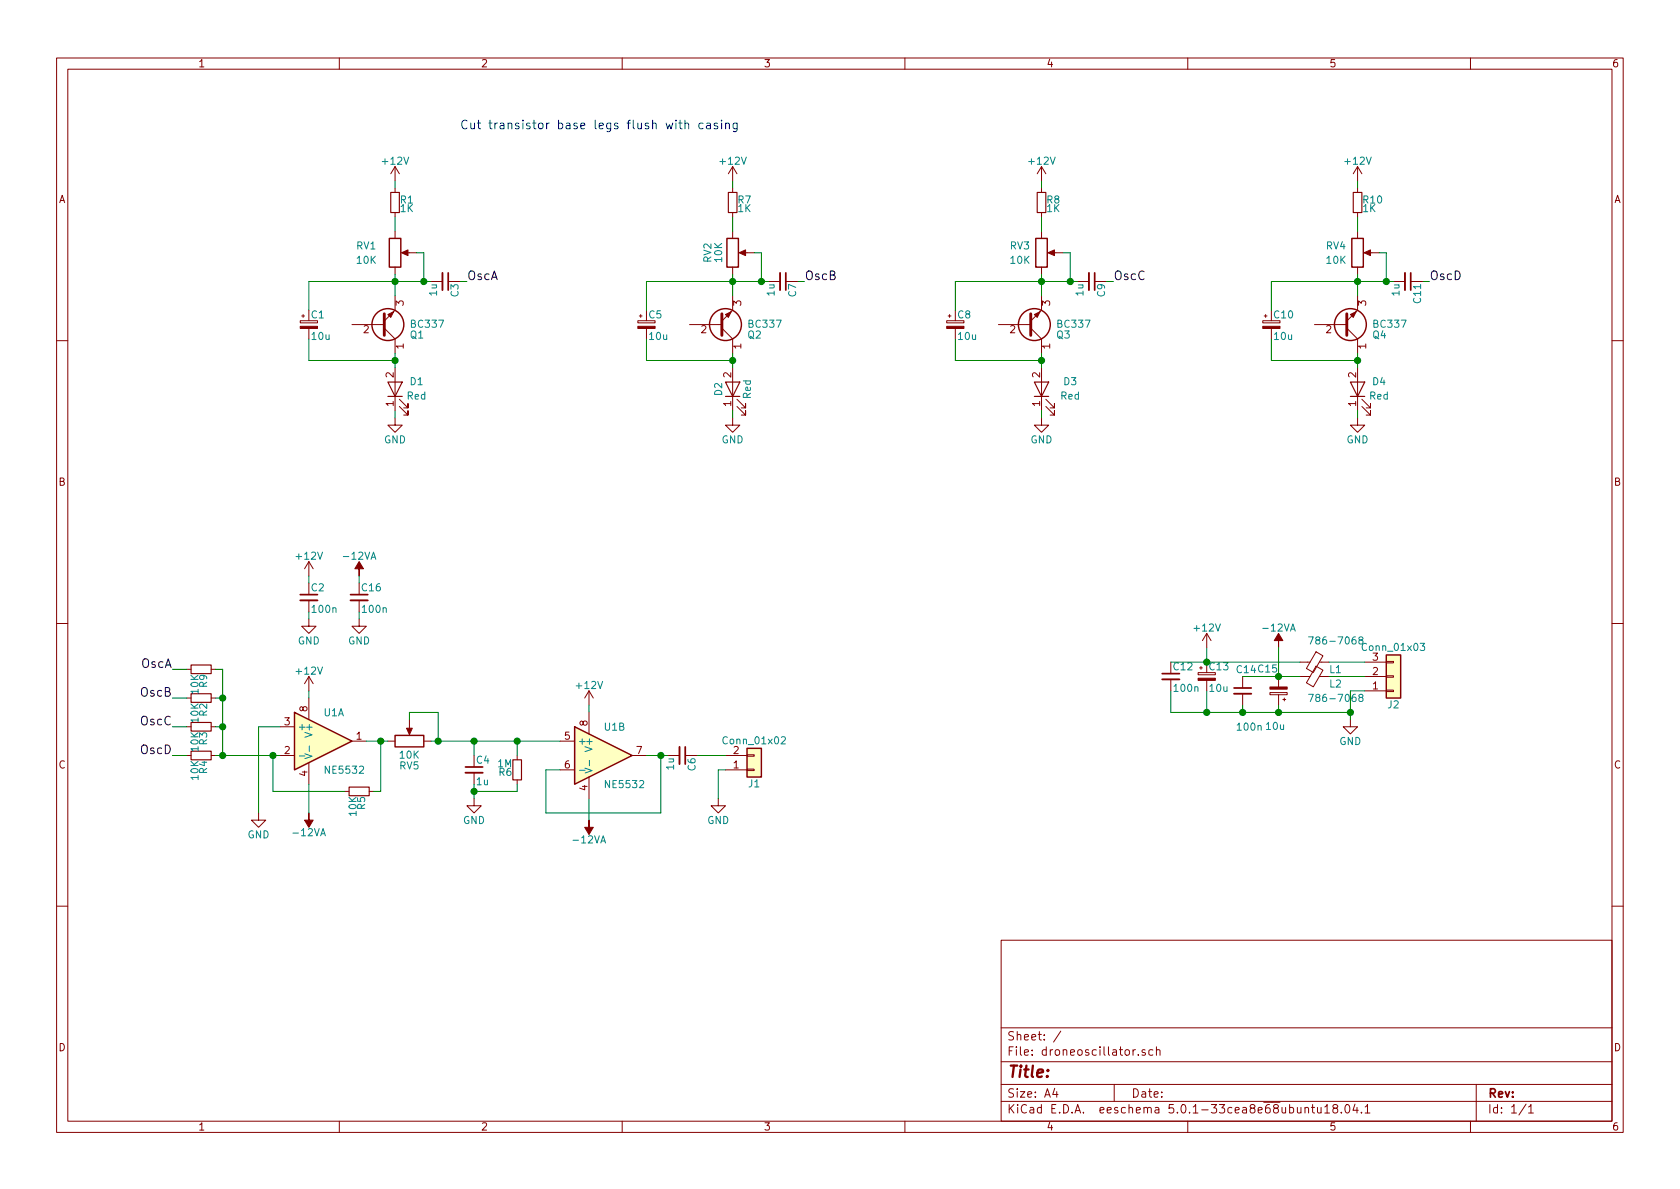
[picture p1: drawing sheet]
EESchema Schematic File Version 4
LIBS:droneoscillator-cache
EELAYER 26 0
EELAYER END
$Descr A4 11693 8268
encoding utf-8
Sheet 1 1
Title ""
Date ""
Rev ""
Comp ""
Comment1 ""
Comment2 ""
Comment3 ""
Comment4 ""
$EndDescr
$Comp
L droneoscillator-rescue:BC337 Q1
U 1 1
P 2650 2250
F 0 "Q1" H 2850 2325 50  0000 L CNN
F 1 "BC337" H 2850 2250 50  0000 L CNN
F 2 "TO_SOT_Packages_THT:TO-92_Inline_Wide" H 2850 2175 50  0001 L CIN
F 3 "" H 2650 2250 50  0001 L CNN
	1    2650 2250
	1    0    0    1   
$EndComp
Text Notes 3200 900  0    60   ~ 0
Cut transistor base legs flush with casing
$Comp
L droneoscillator-rescue:R_Small R1
U 1 1
P 2750 1400
F 0 "R1" H 2780 1420 50  0000 L CNN
F 1 "1K" H 2780 1360 50  0000 L CNN
F 2 "Resistors_THT:R_Axial_DIN0204_L3.6mm_D1.6mm_P7.62mm_Horizontal" H 2750 1400 50  0001 C CNN
F 3 "" H 2750 1400 50  0001 C CNN
	1    2750 1400
	1    0    0    -1  
$EndComp
$Comp
L droneoscillator-rescue:POT RV1
U 1 1
P 2750 1750
F 0 "RV1" H 2550 1800 50  0000 C CNN
F 1 "10K" H 2550 1700 50  0000 C CNN
F 2 "Potentiometers:Potentiometer_Alps_RK097_Single_Vertical" H 2750 1750 50  0001 C CNN
F 3 "" H 2750 1750 50  0001 C CNN
	1    2750 1750
	1    0    0    -1  
$EndComp
$Comp
L droneoscillator-rescue:+12V #PWR01
U 1 1
P 2750 1250
F 0 "#PWR01" H 2750 1100 50  0001 C CNN
F 1 "+12V" H 2750 1390 50  0000 C CNN
F 2 "" H 2750 1250 50  0001 C CNN
F 3 "" H 2750 1250 50  0001 C CNN
	1    2750 1250
	1    0    0    -1  
$EndComp
$Comp
L droneoscillator-rescue:LED D1
U 1 1
P 2750 2700
F 0 "D1" V 2800 2550 50  0000 C CNN
F 1 "Red" V 2700 2550 50  0000 C CNN
F 2 "LEDs:LED_D5.0mm_Horizontal_O1.27mm_Z3.0mm" H 2750 2700 50  0001 C CNN
F 3 "" H 2750 2700 50  0001 C CNN
	1    2750 2700
	0    -1   -1   0   
$EndComp
$Comp
L droneoscillator-rescue:GND #PWR02
U 1 1
P 2750 2900
F 0 "#PWR02" H 2750 2650 50  0001 C CNN
F 1 "GND" H 2750 2750 50  0000 C CNN
F 2 "" H 2750 2900 50  0001 C CNN
F 3 "" H 2750 2900 50  0001 C CNN
	1    2750 2900
	1    0    0    -1  
$EndComp
$Comp
L droneoscillator-rescue:CP_Small C1
U 1 1
P 2150 2250
F 0 "C1" H 2160 2320 50  0000 L CNN
F 1 "10u" H 2160 2170 50  0000 L CNN
F 2 "Capacitors_THT:CP_Radial_D5.0mm_P2.50mm" H 2150 2250 50  0001 C CNN
F 3 "" H 2150 2250 50  0001 C CNN
	1    2150 2250
	1    0    0    -1  
$EndComp
$Comp
L droneoscillator-rescue:BC337 Q2
U 1 1
P 5000 2250
F 0 "Q2" H 5200 2325 50  0000 L CNN
F 1 "BC337" H 5200 2250 50  0000 L CNN
F 2 "TO_SOT_Packages_THT:TO-92_Inline_Wide" H 5200 2175 50  0001 L CIN
F 3 "" H 5000 2250 50  0001 L CNN
	1    5000 2250
	1    0    0    1   
$EndComp
$Comp
L droneoscillator-rescue:R_Small R7
U 1 1
P 5100 1400
F 0 "R7" H 5130 1420 50  0000 L CNN
F 1 "1K" H 5130 1360 50  0000 L CNN
F 2 "Resistors_THT:R_Axial_DIN0204_L3.6mm_D1.6mm_P7.62mm_Horizontal" H 5100 1400 50  0001 C CNN
F 3 "" H 5100 1400 50  0001 C CNN
	1    5100 1400
	1    0    0    -1  
$EndComp
$Comp
L droneoscillator-rescue:POT RV3
U 1 1
P 7250 1750
F 0 "RV3" H 7100 1800 50  0000 C CNN
F 1 "10K" H 7100 1700 50  0000 C CNN
F 2 "Potentiometers:Potentiometer_Alps_RK097_Single_Vertical" H 7250 1750 50  0001 C CNN
F 3 "" H 7250 1750 50  0001 C CNN
	1    7250 1750
	1    0    0    -1  
$EndComp
$Comp
L droneoscillator-rescue:+12V #PWR03
U 1 1
P 5100 1250
F 0 "#PWR03" H 5100 1100 50  0001 C CNN
F 1 "+12V" H 5100 1390 50  0000 C CNN
F 2 "" H 5100 1250 50  0001 C CNN
F 3 "" H 5100 1250 50  0001 C CNN
	1    5100 1250
	1    0    0    -1  
$EndComp
$Comp
L droneoscillator-rescue:LED D2
U 1 1
P 5100 2700
F 0 "D2" H 5100 2800 50  0000 C CNN
F 1 "Red" H 5100 2600 50  0000 C CNN
F 2 "LEDs:LED_D5.0mm_Horizontal_O1.27mm_Z3.0mm" H 5100 2700 50  0001 C CNN
F 3 "" H 5100 2700 50  0001 C CNN
	1    5100 2700
	0    -1   -1   0   
$EndComp
$Comp
L droneoscillator-rescue:GND #PWR04
U 1 1
P 5100 2900
F 0 "#PWR04" H 5100 2650 50  0001 C CNN
F 1 "GND" H 5100 2750 50  0000 C CNN
F 2 "" H 5100 2900 50  0001 C CNN
F 3 "" H 5100 2900 50  0001 C CNN
	1    5100 2900
	1    0    0    -1  
$EndComp
$Comp
L droneoscillator-rescue:CP_Small C5
U 1 1
P 4500 2250
F 0 "C5" H 4510 2320 50  0000 L CNN
F 1 "10u" H 4510 2170 50  0000 L CNN
F 2 "Capacitors_THT:CP_Radial_D5.0mm_P2.50mm" H 4500 2250 50  0001 C CNN
F 3 "" H 4500 2250 50  0001 C CNN
	1    4500 2250
	1    0    0    -1  
$EndComp
$Comp
L droneoscillator-rescue:BC337 Q3
U 1 1
P 7150 2250
F 0 "Q3" H 7350 2325 50  0000 L CNN
F 1 "BC337" H 7350 2250 50  0000 L CNN
F 2 "TO_SOT_Packages_THT:TO-92_Inline_Wide" H 7350 2175 50  0001 L CIN
F 3 "" H 7150 2250 50  0001 L CNN
	1    7150 2250
	1    0    0    1   
$EndComp
$Comp
L droneoscillator-rescue:R_Small R8
U 1 1
P 7250 1400
F 0 "R8" H 7280 1420 50  0000 L CNN
F 1 "1K" H 7280 1360 50  0000 L CNN
F 2 "Resistors_THT:R_Axial_DIN0204_L3.6mm_D1.6mm_P7.62mm_Horizontal" H 7250 1400 50  0001 C CNN
F 3 "" H 7250 1400 50  0001 C CNN
	1    7250 1400
	1    0    0    -1  
$EndComp
$Comp
L droneoscillator-rescue:POT RV4
U 1 1
P 9450 1750
F 0 "RV4" H 9300 1800 50  0000 C CNN
F 1 "10K" H 9300 1700 50  0000 C CNN
F 2 "Potentiometers:Potentiometer_Alps_RK097_Single_Vertical" H 9450 1750 50  0001 C CNN
F 3 "" H 9450 1750 50  0001 C CNN
	1    9450 1750
	1    0    0    -1  
$EndComp
$Comp
L droneoscillator-rescue:+12V #PWR05
U 1 1
P 7250 1250
F 0 "#PWR05" H 7250 1100 50  0001 C CNN
F 1 "+12V" H 7250 1390 50  0000 C CNN
F 2 "" H 7250 1250 50  0001 C CNN
F 3 "" H 7250 1250 50  0001 C CNN
	1    7250 1250
	1    0    0    -1  
$EndComp
$Comp
L droneoscillator-rescue:LED D3
U 1 1
P 7250 2700
F 0 "D3" V 7300 2500 50  0000 C CNN
F 1 "Red" V 7200 2500 50  0000 C CNN
F 2 "LEDs:LED_D5.0mm_Horizontal_O1.27mm_Z3.0mm" H 7250 2700 50  0001 C CNN
F 3 "" H 7250 2700 50  0001 C CNN
	1    7250 2700
	0    -1   -1   0   
$EndComp
$Comp
L droneoscillator-rescue:GND #PWR06
U 1 1
P 7250 2900
F 0 "#PWR06" H 7250 2650 50  0001 C CNN
F 1 "GND" H 7250 2750 50  0000 C CNN
F 2 "" H 7250 2900 50  0001 C CNN
F 3 "" H 7250 2900 50  0001 C CNN
	1    7250 2900
	1    0    0    -1  
$EndComp
$Comp
L droneoscillator-rescue:CP_Small C8
U 1 1
P 6650 2250
F 0 "C8" H 6660 2320 50  0000 L CNN
F 1 "10u" H 6660 2170 50  0000 L CNN
F 2 "Capacitors_THT:CP_Radial_D5.0mm_P2.50mm" H 6650 2250 50  0001 C CNN
F 3 "" H 6650 2250 50  0001 C CNN
	1    6650 2250
	1    0    0    -1  
$EndComp
Text Label 3250 1950 0    60   ~ 0
OscA
Text Label 5600 1950 0    60   ~ 0
OscB
Text Label 7750 1950 0    60   ~ 0
OscC
$Comp
L droneoscillator-rescue:NE5532 U1
U 1 1
P 2250 5150
F 0 "U1" H 2250 5350 50  0000 L CNN
F 1 "NE5532" H 2250 4950 50  0000 L CNN
F 2 "Housings_DIP:DIP-8_W7.62mm_LongPads" H 2250 5150 50  0001 C CNN
F 3 "" H 2250 5150 50  0001 C CNN
	1    2250 5150
	1    0    0    -1  
$EndComp
$Comp
L droneoscillator-rescue:+12V #PWR07
U 1 1
P 2150 4800
F 0 "#PWR07" H 2150 4650 50  0001 C CNN
F 1 "+12V" H 2150 4940 50  0000 C CNN
F 2 "" H 2150 4800 50  0001 C CNN
F 3 "" H 2150 4800 50  0001 C CNN
	1    2150 4800
	1    0    0    -1  
$EndComp
$Comp
L droneoscillator-rescue:C_Small C2
U 1 1
P 2150 4150
F 0 "C2" H 2160 4220 50  0000 L CNN
F 1 "100n" H 2160 4070 50  0000 L CNN
F 2 "Capacitors_THT:C_Disc_D4.3mm_W1.9mm_P5.00mm" H 2150 4150 50  0001 C CNN
F 3 "" H 2150 4150 50  0001 C CNN
	1    2150 4150
	1    0    0    -1  
$EndComp
$Comp
L droneoscillator-rescue:+12V #PWR08
U 1 1
P 2150 4000
F 0 "#PWR08" H 2150 3850 50  0001 C CNN
F 1 "+12V" H 2150 4140 50  0000 C CNN
F 2 "" H 2150 4000 50  0001 C CNN
F 3 "" H 2150 4000 50  0001 C CNN
	1    2150 4000
	1    0    0    -1  
$EndComp
$Comp
L droneoscillator-rescue:GND #PWR09
U 1 1
P 2150 4300
F 0 "#PWR09" H 2150 4050 50  0001 C CNN
F 1 "GND" H 2150 4150 50  0000 C CNN
F 2 "" H 2150 4300 50  0001 C CNN
F 3 "" H 2150 4300 50  0001 C CNN
	1    2150 4300
	1    0    0    -1  
$EndComp
$Comp
L droneoscillator-rescue:R_Small R4
U 1 1
P 1400 5250
F 0 "R4" H 1430 5270 50  0000 L CNN
F 1 "10K" H 1430 5210 50  0000 L CNN
F 2 "Resistors_THT:R_Axial_DIN0204_L3.6mm_D1.6mm_P7.62mm_Horizontal" H 1400 5250 50  0001 C CNN
F 3 "" H 1400 5250 50  0001 C CNN
	1    1400 5250
	0    1    1    0   
$EndComp
$Comp
L droneoscillator-rescue:R_Small R2
U 1 1
P 1400 4850
F 0 "R2" H 1430 4870 50  0000 L CNN
F 1 "10K" H 1430 4810 50  0000 L CNN
F 2 "Resistors_THT:R_Axial_DIN0204_L3.6mm_D1.6mm_P7.62mm_Horizontal" H 1400 4850 50  0001 C CNN
F 3 "" H 1400 4850 50  0001 C CNN
	1    1400 4850
	0    1    1    0   
$EndComp
$Comp
L droneoscillator-rescue:R_Small R3
U 1 1
P 1400 5050
F 0 "R3" H 1430 5070 50  0000 L CNN
F 1 "10K" H 1430 5010 50  0000 L CNN
F 2 "Resistors_THT:R_Axial_DIN0204_L3.6mm_D1.6mm_P7.62mm_Horizontal" H 1400 5050 50  0001 C CNN
F 3 "" H 1400 5050 50  0001 C CNN
	1    1400 5050
	0    1    1    0   
$EndComp
$Comp
L droneoscillator-rescue:GND #PWR010
U 1 1
P 1800 5650
F 0 "#PWR010" H 1800 5400 50  0001 C CNN
F 1 "GND" H 1800 5500 50  0000 C CNN
F 2 "" H 1800 5650 50  0001 C CNN
F 3 "" H 1800 5650 50  0001 C CNN
	1    1800 5650
	1    0    0    -1  
$EndComp
$Comp
L droneoscillator-rescue:-12VA #PWR011
U 1 1
P 2150 5650
F 0 "#PWR011" H 2150 5500 50  0001 C CNN
F 1 "-12VA" H 2150 5790 50  0000 C CNN
F 2 "" H 2150 5650 50  0001 C CNN
F 3 "" H 2150 5650 50  0001 C CNN
	1    2150 5650
	-1   0    0    1   
$EndComp
$Comp
L droneoscillator-rescue:R_Small R5
U 1 1
P 2500 5500
F 0 "R5" H 2530 5520 50  0000 L CNN
F 1 "10K" H 2530 5460 50  0000 L CNN
F 2 "Resistors_THT:R_Axial_DIN0204_L3.6mm_D1.6mm_P7.62mm_Horizontal" H 2500 5500 50  0001 C CNN
F 3 "" H 2500 5500 50  0001 C CNN
	1    2500 5500
	0    1    1    0   
$EndComp
Text Label 1200 5050 2    60   ~ 0
OscC
Text Label 1200 4850 2    60   ~ 0
OscB
Text Label 1200 4650 2    60   ~ 0
OscA
$Comp
L droneoscillator-rescue:POT RV2
U 1 1
P 5100 1750
F 0 "RV2" V 4925 1750 50  0000 C CNN
F 1 "10K" V 5000 1750 50  0000 C CNN
F 2 "Potentiometers:Potentiometer_Alps_RK097_Single_Vertical" H 5100 1750 50  0001 C CNN
F 3 "" H 5100 1750 50  0001 C CNN
	1    5100 1750
	1    0    0    -1  
$EndComp
$Comp
L droneoscillator-rescue:GND #PWR012
U 1 1
P 3300 5550
F 0 "#PWR012" H 3300 5300 50  0001 C CNN
F 1 "GND" H 3300 5400 50  0000 C CNN
F 2 "" H 3300 5550 50  0001 C CNN
F 3 "" H 3300 5550 50  0001 C CNN
	1    3300 5550
	1    0    0    -1  
$EndComp
$Comp
L droneoscillator-rescue:NE5532 U1
U 2 1
P 4200 5250
F 0 "U1" H 4200 5450 50  0000 L CNN
F 1 "NE5532" H 4200 5050 50  0000 L CNN
F 2 "Housings_DIP:DIP-8_W7.62mm_LongPads" H 4200 5250 50  0001 C CNN
F 3 "" H 4200 5250 50  0001 C CNN
	2    4200 5250
	1    0    0    -1  
$EndComp
$Comp
L droneoscillator-rescue:R_Small R6
U 1 1
P 3600 5350
F 0 "R6" H 3630 5370 50  0000 L CNN
F 1 "1M" H 3630 5310 50  0000 L CNN
F 2 "Resistors_THT:R_Axial_DIN0204_L3.6mm_D1.6mm_P7.62mm_Horizontal" H 3600 5350 50  0001 C CNN
F 3 "" H 3600 5350 50  0001 C CNN
	1    3600 5350
	-1   0    0    1   
$EndComp
$Comp
L droneoscillator-rescue:+12V #PWR013
U 1 1
P 4100 4900
F 0 "#PWR013" H 4100 4750 50  0001 C CNN
F 1 "+12V" H 4100 5040 50  0000 C CNN
F 2 "" H 4100 4900 50  0001 C CNN
F 3 "" H 4100 4900 50  0001 C CNN
	1    4100 4900
	1    0    0    -1  
$EndComp
$Comp
L droneoscillator-rescue:-12VA #PWR014
U 1 1
P 4100 5700
F 0 "#PWR014" H 4100 5550 50  0001 C CNN
F 1 "-12VA" H 4100 5840 50  0000 C CNN
F 2 "" H 4100 5700 50  0001 C CNN
F 3 "" H 4100 5700 50  0001 C CNN
	1    4100 5700
	-1   0    0    1   
$EndComp
$Comp
L droneoscillator-rescue:Conn_01x02 J1
U 1 1
P 5250 5350
F 0 "J1" H 5250 5450 50  0000 C CNN
F 1 "Conn_01x02" H 5250 5150 50  0000 C CNN
F 2 "Connectors_JST:JST_XH_B02B-XH-A_02x2.50mm_Straight" H 5250 5350 50  0001 C CNN
F 3 "" H 5250 5350 50  0001 C CNN
	1    5250 5350
	1    0    0    1   
$EndComp
$Comp
L droneoscillator-rescue:GND #PWR015
U 1 1
P 5000 5550
F 0 "#PWR015" H 5000 5300 50  0001 C CNN
F 1 "GND" H 5000 5400 50  0000 C CNN
F 2 "" H 5000 5550 50  0001 C CNN
F 3 "" H 5000 5550 50  0001 C CNN
	1    5000 5550
	1    0    0    -1  
$EndComp
$Comp
L droneoscillator-rescue:C_Small C4
U 1 1
P 3300 5350
F 0 "C4" H 3310 5420 50  0000 L CNN
F 1 "1u" H 3310 5270 50  0000 L CNN
F 2 "Capacitors_THT:C_Disc_D4.3mm_W1.9mm_P5.00mm" H 3300 5350 50  0001 C CNN
F 3 "" H 3300 5350 50  0001 C CNN
	1    3300 5350
	1    0    0    -1  
$EndComp
$Comp
L droneoscillator-rescue:BC337 Q4
U 1 1
P 9350 2250
F 0 "Q4" H 9550 2325 50  0000 L CNN
F 1 "BC337" H 9550 2250 50  0000 L CNN
F 2 "TO_SOT_Packages_THT:TO-92_Inline_Wide" H 9550 2175 50  0001 L CIN
F 3 "" H 9350 2250 50  0001 L CNN
	1    9350 2250
	1    0    0    1   
$EndComp
$Comp
L droneoscillator-rescue:R_Small R10
U 1 1
P 9450 1400
F 0 "R10" H 9480 1420 50  0000 L CNN
F 1 "1K" H 9480 1360 50  0000 L CNN
F 2 "Resistors_THT:R_Axial_DIN0204_L3.6mm_D1.6mm_P7.62mm_Horizontal" H 9450 1400 50  0001 C CNN
F 3 "" H 9450 1400 50  0001 C CNN
	1    9450 1400
	1    0    0    -1  
$EndComp
$Comp
L droneoscillator-rescue:POT RV5
U 1 1
P 2850 5150
F 0 "RV5" V 2675 5150 50  0000 C CNN
F 1 "10K" V 2750 5150 50  0000 C CNN
F 2 "Potentiometers:Potentiometer_Alps_RK097_Single_Vertical" H 2850 5150 50  0001 C CNN
F 3 "" H 2850 5150 50  0001 C CNN
	1    2850 5150
	0    -1   -1   0   
$EndComp
$Comp
L droneoscillator-rescue:+12V #PWR016
U 1 1
P 9450 1250
F 0 "#PWR016" H 9450 1100 50  0001 C CNN
F 1 "+12V" H 9450 1390 50  0000 C CNN
F 2 "" H 9450 1250 50  0001 C CNN
F 3 "" H 9450 1250 50  0001 C CNN
	1    9450 1250
	1    0    0    -1  
$EndComp
$Comp
L droneoscillator-rescue:LED D4
U 1 1
P 9450 2700
F 0 "D4" V 9500 2550 50  0000 C CNN
F 1 "Red" V 9400 2550 50  0000 C CNN
F 2 "LEDs:LED_D5.0mm_Horizontal_O1.27mm_Z3.0mm" H 9450 2700 50  0001 C CNN
F 3 "" H 9450 2700 50  0001 C CNN
	1    9450 2700
	0    -1   -1   0   
$EndComp
$Comp
L droneoscillator-rescue:GND #PWR017
U 1 1
P 9450 2900
F 0 "#PWR017" H 9450 2650 50  0001 C CNN
F 1 "GND" H 9450 2750 50  0000 C CNN
F 2 "" H 9450 2900 50  0001 C CNN
F 3 "" H 9450 2900 50  0001 C CNN
	1    9450 2900
	1    0    0    -1  
$EndComp
$Comp
L droneoscillator-rescue:CP_Small C10
U 1 1
P 8850 2250
F 0 "C10" H 8860 2320 50  0000 L CNN
F 1 "10u" H 8860 2170 50  0000 L CNN
F 2 "Capacitors_THT:CP_Radial_D5.0mm_P2.50mm" H 8850 2250 50  0001 C CNN
F 3 "" H 8850 2250 50  0001 C CNN
	1    8850 2250
	1    0    0    -1  
$EndComp
Text Label 9950 1950 0    60   ~ 0
OscD
$Comp
L droneoscillator-rescue:R_Small R9
U 1 1
P 1400 4650
F 0 "R9" H 1430 4670 50  0000 L CNN
F 1 "10K" H 1430 4610 50  0000 L CNN
F 2 "Resistors_THT:R_Axial_DIN0204_L3.6mm_D1.6mm_P7.62mm_Horizontal" H 1400 4650 50  0001 C CNN
F 3 "" H 1400 4650 50  0001 C CNN
	1    1400 4650
	0    1    1    0   
$EndComp
Text Label 1200 5250 2    60   ~ 0
OscD
$Comp
L droneoscillator-rescue:Conn_01x03 J2
U 1 1
P 9700 4700
F 0 "J2" H 9700 4900 50  0000 C CNN
F 1 "Conn_01x03" H 9700 4500 50  0000 C CNN
F 2 "Connectors_JST:JST_XH_B03B-XH-A_03x2.50mm_Straight" H 9700 4700 50  0001 C CNN
F 3 "" H 9700 4700 50  0001 C CNN
	1    9700 4700
	1    0    0    1   
$EndComp
$Comp
L droneoscillator-rescue:GND #PWR018
U 1 1
P 9400 5000
F 0 "#PWR018" H 9400 4750 50  0001 C CNN
F 1 "GND" H 9400 4850 50  0000 C CNN
F 2 "" H 9400 5000 50  0001 C CNN
F 3 "" H 9400 5000 50  0001 C CNN
	1    9400 5000
	1    0    0    -1  
$EndComp
$Comp
L droneoscillator-rescue:Ferrite_Bead_Small L1
U 1 1
P 9150 4600
F 0 "L1" V 9200 4700 50  0000 L CNN
F 1 "786-7068" V 9000 4550 50  0000 L CNN
F 2 "Inductors_SMD:L_0805_HandSoldering" V 9080 4600 50  0001 C CNN
F 3 "" H 9150 4600 50  0001 C CNN
	1    9150 4600
	0    1    1    0   
$EndComp
$Comp
L droneoscillator-rescue:Ferrite_Bead_Small L2
U 1 1
P 9150 4700
F 0 "L2" V 9200 4800 50  0000 L CNN
F 1 "786-7068" V 9300 4650 50  0000 L CNN
F 2 "Inductors_SMD:L_0805_HandSoldering" V 9080 4700 50  0001 C CNN
F 3 "" H 9150 4700 50  0001 C CNN
	1    9150 4700
	0    1    1    0   
$EndComp
$Comp
L droneoscillator-rescue:CP_Small C13
U 1 1
P 8400 4700
F 0 "C13" H 8410 4770 50  0000 L CNN
F 1 "10u" H 8410 4620 50  0000 L CNN
F 2 "Capacitors_THT:CP_Radial_D5.0mm_P2.50mm" H 8400 4700 50  0001 C CNN
F 3 "" H 8400 4700 50  0001 C CNN
	1    8400 4700
	1    0    0    -1  
$EndComp
$Comp
L droneoscillator-rescue:CP_Small C15
U 1 1
P 8900 4800
F 0 "C15" H 8900 4650 50  0000 L CNN
F 1 "10u" H 8850 5050 50  0000 L CNN
F 2 "Capacitors_THT:CP_Radial_D5.0mm_P2.50mm" H 8900 4800 50  0001 C CNN
F 3 "" H 8900 4800 50  0001 C CNN
	1    8900 4800
	-1   0    0    1   
$EndComp
$Comp
L droneoscillator-rescue:C_Small C14
U 1 1
P 8650 4800
F 0 "C14" H 8600 4950 50  0000 L CNN
F 1 "100n" H 8600 4550 50  0000 L CNN
F 2 "Capacitors_THT:C_Disc_D4.3mm_W1.9mm_P5.00mm" H 8650 4800 50  0001 C CNN
F 3 "" H 8650 4800 50  0001 C CNN
	1    8650 4800
	1    0    0    -1  
$EndComp
$Comp
L droneoscillator-rescue:C_Small C12
U 1 1
P 8150 4700
F 0 "C12" H 8160 4770 50  0000 L CNN
F 1 "100n" H 8160 4620 50  0000 L CNN
F 2 "Capacitors_THT:C_Disc_D4.3mm_W1.9mm_P5.00mm" H 8150 4700 50  0001 C CNN
F 3 "" H 8150 4700 50  0001 C CNN
	1    8150 4700
	1    0    0    -1  
$EndComp
$Comp
L droneoscillator-rescue:+12V #PWR019
U 1 1
P 8400 4500
F 0 "#PWR019" H 8400 4350 50  0001 C CNN
F 1 "+12V" H 8400 4640 50  0000 C CNN
F 2 "" H 8400 4500 50  0001 C CNN
F 3 "" H 8400 4500 50  0001 C CNN
	1    8400 4500
	1    0    0    -1  
$EndComp
$Comp
L droneoscillator-rescue:-12VA #PWR020
U 1 1
P 8900 4500
F 0 "#PWR020" H 8900 4350 50  0001 C CNN
F 1 "-12VA" H 8900 4640 50  0000 C CNN
F 2 "" H 8900 4500 50  0001 C CNN
F 3 "" H 8900 4500 50  0001 C CNN
	1    8900 4500
	1    0    0    -1  
$EndComp
Wire Wire Line
	2750 1600 2750 1500
Wire Wire Line
	2750 1900 2750 1950
Wire Wire Line
	2150 1950 2750 1950
Wire Wire Line
	2950 1950 2950 1750
Wire Wire Line
	2950 1750 2900 1750
Connection ~ 2750 1950
Wire Wire Line
	2750 1300 2750 1250
Wire Wire Line
	2750 2450 2750 2500
Wire Wire Line
	2750 2900 2750 2850
Wire Wire Line
	2150 2150 2150 1950
Wire Wire Line
	2150 2350 2150 2500
Wire Wire Line
	2150 2500 2750 2500
Connection ~ 2750 2500
Wire Wire Line
	5100 1600 5100 1500
Wire Wire Line
	5100 1900 5100 1950
Wire Wire Line
	4500 1950 5100 1950
Wire Wire Line
	5300 1950 5300 1750
Wire Wire Line
	5300 1750 5250 1750
Connection ~ 5100 1950
Wire Wire Line
	5100 1300 5100 1250
Wire Wire Line
	5100 2450 5100 2500
Wire Wire Line
	5100 2900 5100 2850
Wire Wire Line
	4500 2150 4500 1950
Wire Wire Line
	4500 2350 4500 2500
Wire Wire Line
	4500 2500 5100 2500
Connection ~ 5100 2500
Wire Wire Line
	7250 1600 7250 1500
Wire Wire Line
	7250 1900 7250 1950
Wire Wire Line
	6650 1950 7250 1950
Wire Wire Line
	7450 1950 7450 1750
Wire Wire Line
	7450 1750 7400 1750
Connection ~ 7250 1950
Wire Wire Line
	7250 1300 7250 1250
Wire Wire Line
	7250 2450 7250 2500
Wire Wire Line
	7250 2900 7250 2850
Wire Wire Line
	6650 2150 6650 1950
Wire Wire Line
	6650 2350 6650 2500
Wire Wire Line
	6650 2500 7250 2500
Connection ~ 7250 2500
Connection ~ 5300 1950
Connection ~ 2950 1950
Connection ~ 7450 1950
Wire Wire Line
	3250 1950 3200 1950
Wire Wire Line
	5600 1950 5550 1950
Wire Wire Line
	7700 1950 7750 1950
Wire Wire Line
	2150 5650 2150 5450
Wire Wire Line
	2150 4800 2150 4850
Wire Wire Line
	2150 4000 2150 4050
Wire Wire Line
	2150 4250 2150 4300
Wire Wire Line
	1500 5250 1550 5250
Wire Wire Line
	1500 4850 1550 4850
Wire Wire Line
	1550 4650 1550 4850
Connection ~ 1550 5250
Wire Wire Line
	1550 5050 1500 5050
Connection ~ 1550 5050
Wire Wire Line
	1800 5650 1800 5050
Wire Wire Line
	1800 5050 1950 5050
Wire Wire Line
	1900 5250 1900 5500
Wire Wire Line
	1900 5500 2400 5500
Connection ~ 1900 5250
Wire Wire Line
	2550 5150 2650 5150
Wire Wire Line
	2650 5150 2650 5500
Wire Wire Line
	2650 5500 2600 5500
Wire Wire Line
	1200 4850 1300 4850
Wire Wire Line
	1200 5050 1300 5050
Wire Wire Line
	1200 5250 1300 5250
Connection ~ 2650 5150
Wire Wire Line
	2850 5000 2850 4950
Wire Wire Line
	2850 4950 3050 4950
Wire Wire Line
	3050 4950 3050 5150
Wire Wire Line
	3000 5150 3050 5150
Wire Wire Line
	3300 5150 3300 5250
Connection ~ 3050 5150
Wire Wire Line
	3300 5450 3300 5500
Connection ~ 3300 5150
Wire Wire Line
	3900 5350 3800 5350
Wire Wire Line
	3800 5350 3800 5650
Wire Wire Line
	3800 5650 4600 5650
Wire Wire Line
	4600 5650 4600 5250
Wire Wire Line
	4500 5250 4600 5250
Wire Wire Line
	3600 5150 3600 5250
Connection ~ 3600 5150
Wire Wire Line
	3600 5450 3600 5500
Wire Wire Line
	3600 5500 3300 5500
Connection ~ 3300 5500
Wire Wire Line
	4100 5700 4100 5550
Connection ~ 4600 5250
Wire Wire Line
	4850 5250 5050 5250
Wire Wire Line
	5000 5550 5000 5350
Wire Wire Line
	5000 5350 5050 5350
Wire Wire Line
	9450 1600 9450 1500
Wire Wire Line
	9450 1900 9450 1950
Wire Wire Line
	8850 1950 9450 1950
Wire Wire Line
	9650 1950 9650 1750
Wire Wire Line
	9650 1750 9600 1750
Connection ~ 9450 1950
Wire Wire Line
	9450 1300 9450 1250
Wire Wire Line
	9450 2450 9450 2500
Wire Wire Line
	9450 2900 9450 2850
Wire Wire Line
	8850 2150 8850 1950
Wire Wire Line
	8850 2350 8850 2500
Wire Wire Line
	8850 2500 9450 2500
Connection ~ 9450 2500
Connection ~ 9650 1950
Wire Wire Line
	9900 1950 9950 1950
Wire Wire Line
	1500 4650 1550 4650
Connection ~ 1550 4850
Wire Wire Line
	1200 4650 1300 4650
Wire Wire Line
	9400 4800 9400 4950
Wire Wire Line
	9400 4800 9500 4800
Wire Wire Line
	9250 4600 9500 4600
Wire Wire Line
	9250 4700 9500 4700
Wire Wire Line
	8150 4600 8400 4600
Wire Wire Line
	8650 4700 8900 4700
Wire Wire Line
	8400 4800 8400 4950
Wire Wire Line
	8150 4950 8400 4950
Connection ~ 9400 4950
Connection ~ 8900 4700
Connection ~ 8400 4600
Wire Wire Line
	8150 4800 8150 4950
Connection ~ 8400 4950
Wire Wire Line
	8650 4900 8650 4950
Connection ~ 8650 4950
Wire Wire Line
	8900 4950 8900 4900
Connection ~ 8900 4950
Wire Wire Line
	4100 4900 4100 4950
Wire Wire Line
	8900 4500 8900 4700
Wire Wire Line
	8400 4500 8400 4600
$Comp
L droneoscillator-rescue:C_Small C16
U 1 1
P 2500 4150
F 0 "C16" H 2510 4220 50  0000 L CNN
F 1 "100n" H 2510 4070 50  0000 L CNN
F 2 "Capacitors_THT:C_Disc_D4.3mm_W1.9mm_P5.00mm" H 2500 4150 50  0001 C CNN
F 3 "" H 2500 4150 50  0001 C CNN
	1    2500 4150
	1    0    0    -1  
$EndComp
$Comp
L droneoscillator-rescue:GND #PWR021
U 1 1
P 2500 4300
F 0 "#PWR021" H 2500 4050 50  0001 C CNN
F 1 "GND" H 2500 4150 50  0000 C CNN
F 2 "" H 2500 4300 50  0001 C CNN
F 3 "" H 2500 4300 50  0001 C CNN
	1    2500 4300
	1    0    0    -1  
$EndComp
$Comp
L droneoscillator-rescue:-12VA #PWR022
U 1 1
P 2500 4000
F 0 "#PWR022" H 2500 3850 50  0001 C CNN
F 1 "-12VA" H 2500 4140 50  0000 C CNN
F 2 "" H 2500 4000 50  0001 C CNN
F 3 "" H 2500 4000 50  0001 C CNN
	1    2500 4000
	1    0    0    -1  
$EndComp
Wire Wire Line
	2500 4050 2500 4000
Wire Wire Line
	2500 4250 2500 4300
$Comp
L droneoscillator-rescue:C_Small C6
U 1 1
P 4750 5250
F 0 "C6" H 4760 5320 50  0000 L CNN
F 1 "1u" H 4760 5170 50  0000 L CNN
F 2 "Capacitors_THT:C_Disc_D4.3mm_W1.9mm_P5.00mm" H 4750 5250 50  0001 C CNN
F 3 "" H 4750 5250 50  0001 C CNN
	1    4750 5250
	0    1    1    0   
$EndComp
$Comp
L droneoscillator-rescue:C_Small C3
U 1 1
P 3100 1950
F 0 "C3" H 3110 2020 50  0000 L CNN
F 1 "1u" H 3110 1870 50  0000 L CNN
F 2 "Capacitors_THT:C_Disc_D4.3mm_W1.9mm_P5.00mm" H 3100 1950 50  0001 C CNN
F 3 "" H 3100 1950 50  0001 C CNN
	1    3100 1950
	0    1    1    0   
$EndComp
$Comp
L droneoscillator-rescue:C_Small C7
U 1 1
P 5450 1950
F 0 "C7" H 5460 2020 50  0000 L CNN
F 1 "1u" H 5460 1870 50  0000 L CNN
F 2 "Capacitors_THT:C_Disc_D4.3mm_W1.9mm_P5.00mm" H 5450 1950 50  0001 C CNN
F 3 "" H 5450 1950 50  0001 C CNN
	1    5450 1950
	0    1    1    0   
$EndComp
$Comp
L droneoscillator-rescue:C_Small C9
U 1 1
P 7600 1950
F 0 "C9" H 7610 2020 50  0000 L CNN
F 1 "1u" H 7610 1870 50  0000 L CNN
F 2 "Capacitors_THT:C_Disc_D4.3mm_W1.9mm_P5.00mm" H 7600 1950 50  0001 C CNN
F 3 "" H 7600 1950 50  0001 C CNN
	1    7600 1950
	0    1    1    0   
$EndComp
$Comp
L droneoscillator-rescue:C_Small C11
U 1 1
P 9800 1950
F 0 "C11" H 9810 2020 50  0000 L CNN
F 1 "1u" H 9810 1870 50  0000 L CNN
F 2 "Capacitors_THT:C_Disc_D4.3mm_W1.9mm_P5.00mm" H 9800 1950 50  0001 C CNN
F 3 "" H 9800 1950 50  0001 C CNN
	1    9800 1950
	0    1    1    0   
$EndComp
Wire Wire Line
	2750 1950 2750 2050
Wire Wire Line
	2750 1950 2950 1950
Wire Wire Line
	2750 2500 2750 2550
Wire Wire Line
	5100 1950 5100 2050
Wire Wire Line
	5100 1950 5300 1950
Wire Wire Line
	5100 2500 5100 2550
Wire Wire Line
	7250 1950 7250 2050
Wire Wire Line
	7250 1950 7450 1950
Wire Wire Line
	7250 2500 7250 2550
Wire Wire Line
	5300 1950 5350 1950
Wire Wire Line
	2950 1950 3000 1950
Wire Wire Line
	7450 1950 7500 1950
Wire Wire Line
	1550 5250 1900 5250
Wire Wire Line
	1550 5050 1550 5250
Wire Wire Line
	1900 5250 1950 5250
Wire Wire Line
	2650 5150 2700 5150
Wire Wire Line
	3050 5150 3300 5150
Wire Wire Line
	3300 5150 3600 5150
Wire Wire Line
	3600 5150 3900 5150
Wire Wire Line
	3300 5500 3300 5550
Wire Wire Line
	4600 5250 4650 5250
Wire Wire Line
	9450 1950 9450 2050
Wire Wire Line
	9450 1950 9650 1950
Wire Wire Line
	9450 2500 9450 2550
Wire Wire Line
	9650 1950 9700 1950
Wire Wire Line
	1550 4850 1550 5050
Wire Wire Line
	9400 4950 9400 5000
Wire Wire Line
	8900 4700 9050 4700
Wire Wire Line
	8400 4600 9050 4600
Wire Wire Line
	8400 4950 8650 4950
Wire Wire Line
	8650 4950 8900 4950
Wire Wire Line
	8900 4950 9400 4950
$EndSCHEMATC
